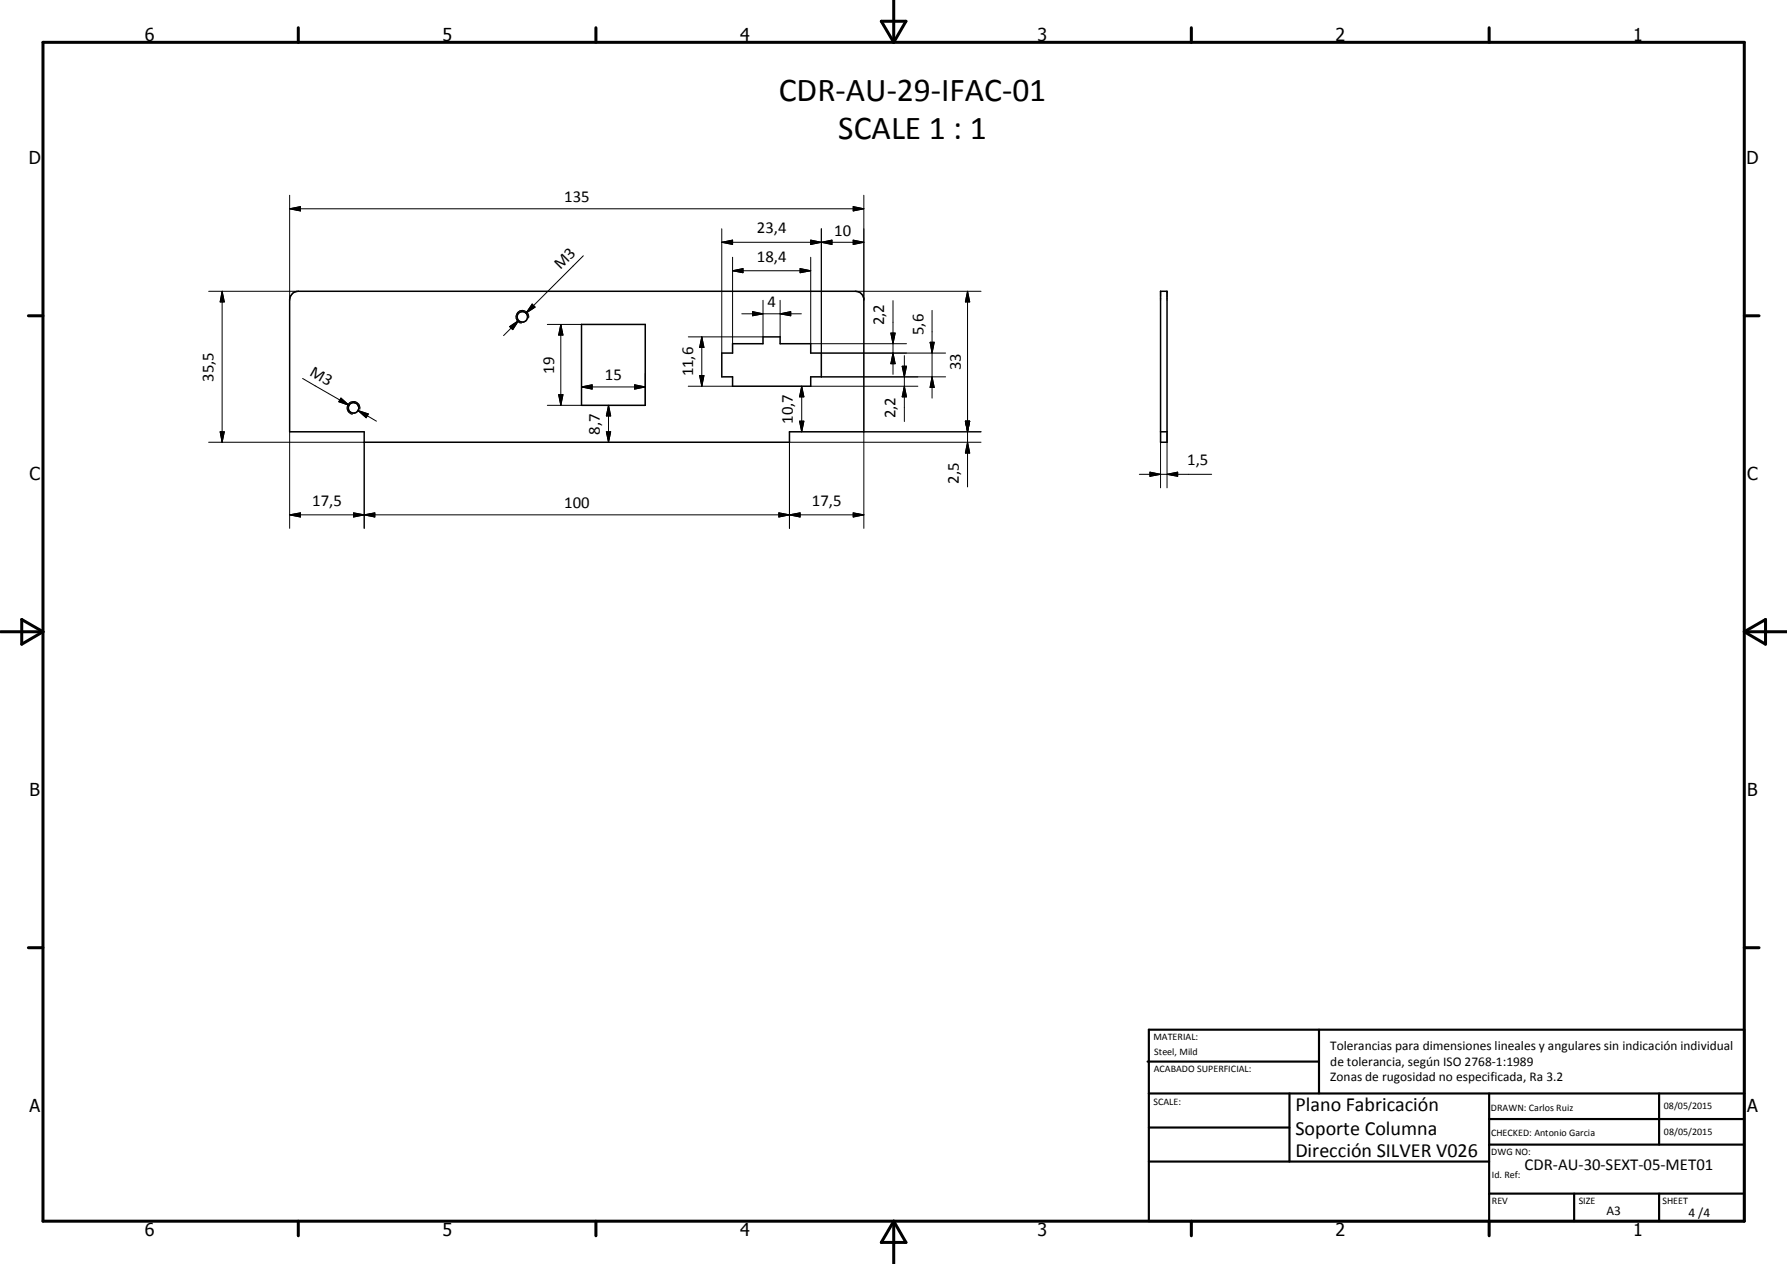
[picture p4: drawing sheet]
<svg xmlns="http://www.w3.org/2000/svg" width="420mm" height="297mm" viewBox="0 0 420 297" stroke-linecap="round" stroke-linejoin="round" font-family="sans-serif">
<g fill="none" stroke="#000" stroke-width=".35">
<path d="M68.8 68.9l.6-.3 .7-.1h131a2.07 2.07 0 0 1 2 1.6v31.4h-17.5v2.4h-100v-2.4h-17.5v-31l.1-.7zM136.7 76.2h15v19h-15zM272.9 68.5h1.5v35.4h-1.5zM169.7 83h2.5v-2.2h7.2v-1.6h4v1.6h7.2v2.2h2.5v5.6h-2.5v2.2h-18.4v-2.2h-2.5zM272.9 101.5h1.5"/>
<circle cx="122.8" cy="74.5" r="1.24"/>
<circle cx="83.1" cy="95.9" r="1.22"/>
</g>
<path d="M124.3 74.7a1.5 1.5 0 0 0-1.3-1.7 1.5 1.5 0 0 0-1.7 1.2 1.5 1.5 0 0 0 1.3 1.7M84.6 96.1a1.5 1.5 0 0 0-1.2-1.7 1.5 1.5 0 0 0-1.7 1.2 1.5 1.5 0 0 0 1.2 1.7" fill="none" stroke="#000" stroke-width=".25"/>
<g fill="none" stroke="#000" stroke-width=".71">
<path d="M10.1 9.9h400v277.1h-400zM70.1 6.5v3.4M140.1 6.5v3.4M207.2 5h5.8l-2.9 4.9zM210.1 0v9.9M280.1 6.5v3.4M350.1 6.5v3.4M6.7 74.2h3.4M410.1 74.2h3.5M.1 148.5h10M5.1 145.6l5 2.9-5 2.9zM410.1 148.5h10"/>
<path d="M410.1 148.5l5-2.9v5.8zM6.7 222.7h3.4M410.1 222.7h3.5M70.1 287v3.4M140.1 287v3.4M210.1 287v10M210.1 287l2.9 5h-5.8zM280.1 287v3.4M350.1 287v3.4"/>
</g>
<g fill="none" stroke="#000" stroke-width=".51">
<path d="M269.8 249.5h40.3M270.1 242h140v45h-140zM270.1 257h140M303.2 257v16M310.1 242v15M350.1 257v30M390.1 257v12M270.1 265h33.1M270.1 273h80M350.1 269h60M350.1 263h60M350.1 280.5h60"/>
<path d="M370.1 280.5v6.5M390.1 280.5v6.5"/>
</g>
<g fill="none" stroke="#000" stroke-width=".24">
<path d="M68.1 49.1l2.5-.5v1zM68.1 49.1h135M68.1 45.9v24.6M169.7 56.9l2.5-.5v1zM169.7 56.9h33.4M169.7 53.8v29.2M190.6 56.4l2.5 .5-2.5 .5zM190.6 56.4l5 1v-1l-5 1zM193.1 56.9l2.5-.5v1zM193.1 53.8v29.2h29.2M200.6 48.6l2.5 .5-2.5 .5zM200.6 56.4l2.5 .5-2.5 .5z"/>
<path d="M203.1 45.9v24.6M49.1 68.5h21M52.2 68.5l.5 2.5h-.9zM52.2 68.5v35.4M119.8 76.8l2.2-1.5-1.4 2.2zM122 75.3l-3.6 3.6M125.1 71.5l.7 .7-2.1 1.4zM128.7 76.2h8M131.9 76.2l.5 2.5h-1.1zM131.9 76.2v19M137.1 60.1l-13.4 13.5M165 79.2l.5 2.5h-1z"/>
<path d="M165 79.2v11.6M172.2 63.6l2.5-.5v1zM172.2 60.5v20.3M172.2 63.6h18.4M174.4 73.7h14M176.9 73.2l2.5 .5-2.5 .5zM179.4 70.6v8.6h-17.6M183.4 73.7l2.5-.5v1zM183.4 70.6v8.6M188.1 63.1l2.5 .5-2.5 .5zM190.6 60.5v20.3h22.5M201.1 68.5h29.6"/>
<path d="M209.5 78.3h1l-.5 2.5zM210 70.7v17.3M219.1 72.9v20.7M227.5 68.5l.5 2.5h-1zM227.5 68.5v45.9M71.2 88.9l10.9 6.3M79.9 94l2.2 1.2M80.2 93.6l1.9 1.6-2.4-.8zM84.2 96.5l2.4 .8-.5 .9zM84.2 96.5l4.3 2.5M131.3 92.8h1.1l-.5 2.4zM136.7 90.9l2.5-.5v1z"/>
<path d="M136.7 90.9h15M136.7 87.8v7.4h-8M143.1 95.2l.5 2.5h-1zM143.1 95.2v8.7M149.2 90.4l2.5 .5-2.5 .5zM151.7 87.8v7.4M161.8 90.8h10.4M164.5 88.3h1l-.5 2.5zM188 99h1l-.5 2.5zM188.5 90.8l.5 2.5h-1zM188.5 90.8v10.7M190.6 90.8h25.2"/>
<path d="M193.1 88.6h29.2M210 83l.5 2.5h-1zM212.1 86.1h1l-.5 2.5zM212.6 90.8l.5 2.5h-1zM212.6 83.6v15.5M218.7 80.4h1l-.6 2.6zM219.1 88.6l.6 2.5h-1zM227 99h1l-.5 2.5zM49.1 103.9h36.5v20.3M51.8 101.5h.9l-.5 2.4zM68.1 101.5v22.7M142.6 101.5h1l-.5 2.4z"/>
<path d="M185.6 103.9h45.1M185.6 101.5v22.7M227.5 103.9l.5 2.6h-1zM230.7 101.5h-27.6v22.7M267.9 111.5h17M270.4 111l2.5 .5-2.5 .4zM272.9 101.5v13.1M274.4 111.5l2.5-.5v.9zM274.4 101.5v13.1M68.1 121l2.5-.5v1zM68.1 121h135M83.1 120.5l2.5 .5-2.5 .5z"/>
<path d="M85.6 121l2.5-.5v1zM183.1 120.5l2.5 .5-2.5 .5zM185.6 121l2.5-.5v1zM200.6 120.5l2.5 .5-2.5 .5z"/>
</g>
<g fill="#000">
<path d="M68.1 49.1l2.5-.5v1zM169.7 56.9l2.5-.5v1zM190.6 56.4l2.5 .5-2.5 .5zM193.1 56.9l2.5-.5v1zM200.6 48.6l2.5 .5-2.5 .5zM200.6 56.4l2.5 .5-2.5 .5zM52.2 68.5l.5 2.5h-.9zM119.8 76.8l2.2-1.5-1.4 2.2zM125.1 71.5l.7 .7-2.1 1.4zM131.9 76.2l.5 2.5h-1.1zM172.2 63.6l2.5-.5v1zM176.9 73.2l2.5 .5-2.5 .5z"/>
<path d="M183.4 73.7l2.5-.5v1zM188.1 63.1l2.5 .5-2.5 .5zM209.5 78.3h1l-.5 2.5zM227.5 68.5l.5 2.5h-1zM80.2 93.6l1.9 1.6-2.4-.8zM84.2 96.5l2.4 .8-.5 .9zM131.3 92.8h1.1l-.5 2.4zM136.7 90.9l2.5-.5v1zM143.1 95.2l.5 2.5h-1zM149.2 90.4l2.5 .5-2.5 .5zM164.5 88.3h1l-.5 2.5zM165 79.2l.5 2.5h-1z"/>
<path d="M188 99h1l-.5 2.5zM188.5 90.8l.5 2.5h-1zM210 83l.5 2.5h-1zM212.1 86.1h1l-.5 2.5zM212.6 90.8l.5 2.5h-1zM218.7 80.4h1l-.6 2.6zM219.1 88.6l.6 2.5h-1zM227 99h1l-.5 2.5zM51.8 101.5h.9l-.5 2.4zM142.6 101.5h1l-.5 2.4zM227.5 103.9l.5 2.6h-1zM270.4 111l2.5 .5-2.5 .4z"/>
<path d="M274.4 111.5l2.5-.5v.9zM68.1 121l2.5-.5v1zM83.1 120.5l2.5 .5-2.5 .5zM85.6 121l2.5-.5v1zM183.1 120.5l2.5 .5-2.5 .5zM185.6 121l2.5-.5v1zM200.6 120.5l2.5 .5-2.5 .5z"/>
</g>
<g font-size="7.9">
<text x="183.1" y="23.7">CDR-AU-29-IFAC-01</text>
<text x="197.1" y="32.7">SCALE 1 : 1</text>
</g>
<g font-size="4.7">
<text x="304.6" y="261.2">Plano Fabricación</text>
<text x="304.6" y="266.6">Soporte Columna</text>
<text x="304.6" y="272">Dirección SILVER V026</text>
</g>
<g font-size="4.2">
<text x="34" y="9.6">6</text>
<text x="104" y="9.6">5</text>
<text x="174" y="9.6">4</text>
<text x="244" y="9.6">3</text>
<text x="314" y="9.6">2</text>
<text x="384" y="9.6">1</text>
<text x="6.8" y="38.7">D</text>
<text x="410.6" y="38.7">D</text>
<text x="7" y="112.9">C</text>
<text x="410.8" y="112.9">C</text>
<text x="7" y="187.1">B</text>
<text x="410.8" y="187.1">B</text>
<text x="7" y="261.4">A</text>
<text x="410.8" y="261.4">A</text>
<text x="34" y="290.4">6</text>
<text x="104" y="290.4">5</text>
<text x="174" y="290.4">4</text>
<text x="244" y="290.4">3</text>
<text x="314" y="290.4">2</text>
<text x="384" y="290.4">1</text>
</g>
<g font-size="3.9">
<text x="132.7" y="47.5">135</text>
<text x="178" y="54.9">23,4</text>
<text x="196.2" y="55.4">10</text>
<text x="131.8" y="63.4" transform="rotate(-45 131.8 63.4)">M3</text>
<text x="178" y="61.6">18,4</text>
<text x="180.5" y="72.2">4</text>
<text x="207.9" y="76.4" transform="rotate(-90 207.9 76.4)">2,2</text>
<text x="217.1" y="78.7" transform="rotate(-90 217.1 78.7)">5,6</text>
<text x="50.2" y="89.7" transform="rotate(-90 50.2 89.7)">35,5</text>
<text x="72.6" y="88" transform="rotate(30 72.6 88)">M3</text>
<text x="130.3" y="87.8" transform="rotate(-90 130.3 87.8)">19</text>
<text x="142.2" y="89.4">15</text>
<text x="163" y="88.5" transform="rotate(-90 163 88.5)">11,6</text>
<text x="225.9" y="87" transform="rotate(-90 225.9 87)">33</text>
<text x="186.4" y="99.6" transform="rotate(-90 186.4 99.6)">10,7</text>
<text x="210.6" y="98.3" transform="rotate(-90 210.6 98.3)">2,2</text>
<text x="141" y="102.2" transform="rotate(-90 141 102.2)">8,7</text>
<text x="225.4" y="113.7" transform="rotate(-90 225.4 113.7)">2,5</text>
<text x="279.1" y="109.4">1,5</text>
<text x="73.4" y="119">17,5</text>
<text x="132.7" y="119.5">100</text>
<text x="190.9" y="119">17,5</text>
<text x="358.5" y="275">CDR-AU-30-SEXT-05-MET01</text>
</g>
<g font-size="3.1">
<text x="312.7" y="246.8">Tolerancias para dimensiones lineales y angulares sin indicación individual</text>
<text x="312.7" y="250.4">de tolerancia, según ISO 2768-1:1989</text>
<text x="312.7" y="254">Zonas de rugosidad no especificada, Ra 3.2</text>
<text x="377.7" y="285.6">A3</text>
<text x="397" y="285.9">4 /4</text>
</g>
<g font-size="2.4">
<text x="271.2" y="244.4">MATERIAL:</text>
<text x="271.3" y="252">ACABADO SUPERFICIAL:</text>
<text x="271.4" y="247.9">Steel, Mild</text>
<text x="271.2" y="259.7">SCALE:</text>
<text x="350.6" y="261">DRAWN: Carlos Ruiz</text>
<text x="391.2" y="260.6">08/05/2015</text>
<text x="350.6" y="267">CHECKED: Antonio Garcia</text>
<text x="391.2" y="266.7">08/05/2015</text>
<text x="350.6" y="271.4">DWG NO:</text>
<text x="350.8" y="276.9">Id. Ref:</text>
<text x="350.8" y="282.8">REV</text>
<text x="371.2" y="282.9">SIZE</text>
<text x="390.9" y="282.9">SHEET</text>
</g>
</svg>
